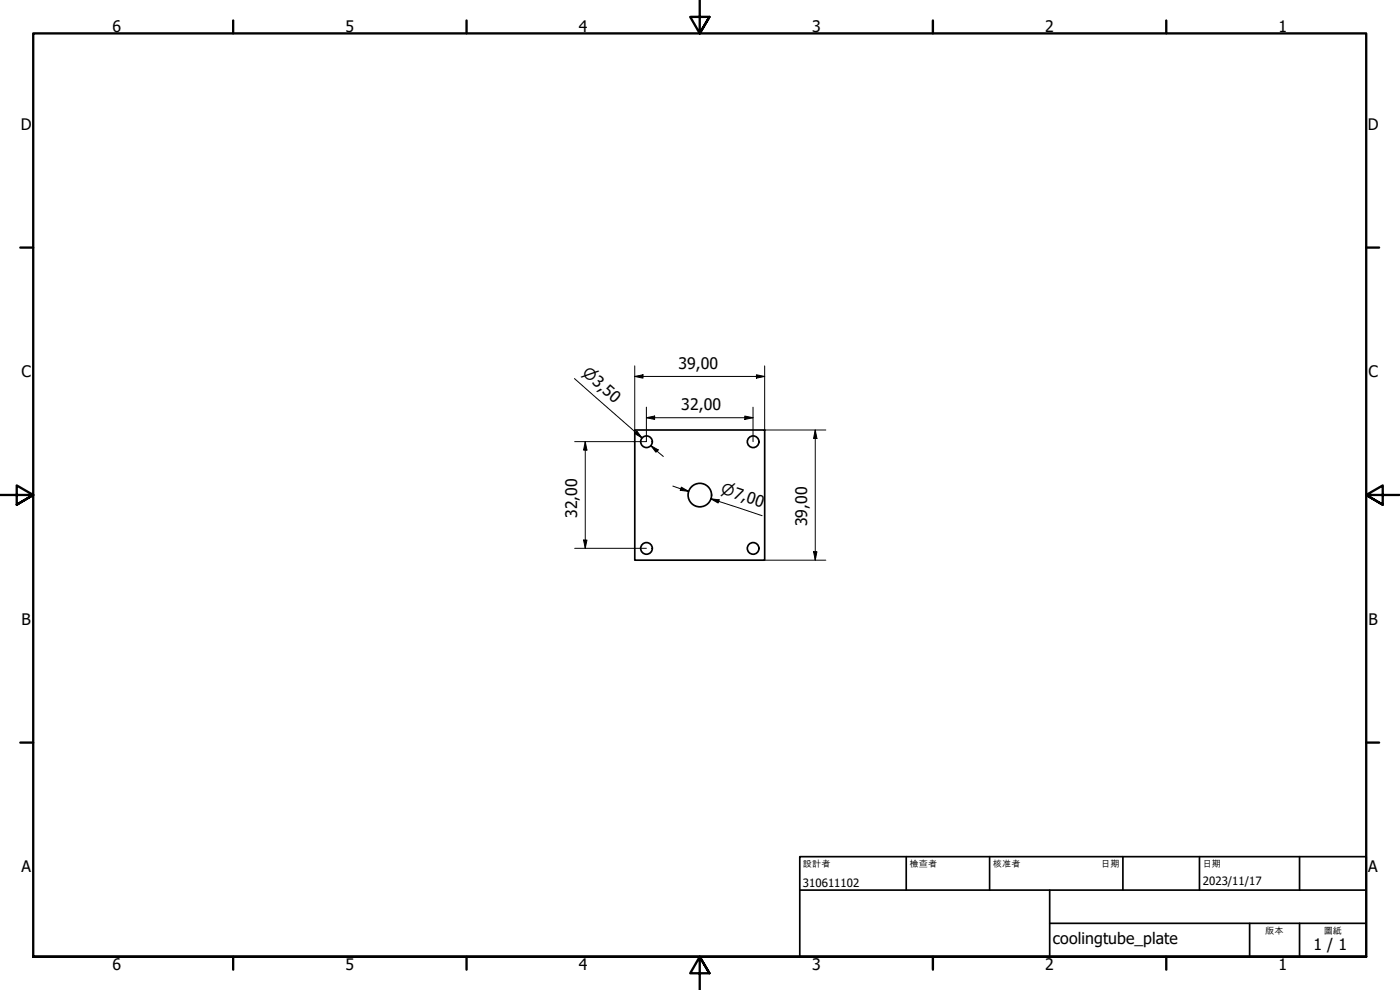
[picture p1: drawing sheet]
<svg xmlns="http://www.w3.org/2000/svg" width="420mm" height="297mm" viewBox="0 0 420 297" stroke-linecap="round" stroke-linejoin="round" font-family="sans-serif">
<!-- layer: Visible (ISO) -->
<g fill="none" stroke="#000" stroke-width=".51">
<path d="M190.5 129h39v39.1h-39z"/>
<circle cx="194" cy="132.5" r="1.75"/>
<circle cx="226" cy="132.5" r="1.75"/>
<circle cx="210" cy="148.5" r="3.5"/>
<circle cx="194" cy="164.5" r="1.75"/>
<circle cx="226" cy="164.5" r="1.75"/>
</g>
<!-- layer: Border (ISO) -->
<g fill="none" stroke="#000" stroke-width=".7">
<path d="M70 6.1v3.9M140 6.1v3.9M210 0v10l-2.9-4.9h5.8l-2.9 4.9 2.9-4.9M280 6.1v3.9M350 6.1v3.9M6.1 74.3h3.9M410 74.3h3.9M0 148.5h10l-5-2.8v5.7l5-2.9-5 2.9M420 148.5h-10l5-2.8v5.7l-5-2.9 5 2.9M6.1 222.8h3.9M410 222.8h3.9M10 287.1v-277.1h400v277.1h-400h400"/>
<path d="M70 287.1v3.8M140 287.1v3.8M212.9 292l-2.9-4.9 2.9 4.9h-5.8l2.9-4.9v9.9M280 287.1v3.8M350 287.1v3.8"/>
</g>
<!-- layer: Title (ISO) -->
<path d="M240 257h170v30.1h-170zM272 257v10.1M297 257v10.1M337 257v10.1M360 257v10.1M390 257v10.1M240 267.1h170M315 277h95M315 267.1v20M375 277v10.1M390 277v10.1" fill="none" stroke="#000" stroke-width=".51"/>
<!-- layer: Dimension (ISO) -->
<g fill="none" stroke="#000" stroke-width=".3">
<path d="M172.4 113.6l20.3 17.8-1.9-1.7M190.5 113l2.5-.6v1.1zM190.5 113h39M190.5 109.8v19.2M227 112.4l2.5 .6-2.5 .5zM229.5 109.8v19.2h18.3M175.6 132.5l.5 2.6h-1zM175.6 132.5v32M191.1 129.3l1.6 2.1-2.2-1.3zM194 125.3l2.5-.5v1zM194 125.3h32M194 122.2v10.3h-21.5"/>
<path d="M195.3 133.7l2.2 1.3-.7 .7zM195.3 133.7l3.8 3.3M223.5 124.8l2.5 .5-2.5 .5zM226 122.2v10.3M244.7 129l.5 2.6h-1zM244.7 129v39.1M201.9 145.8l4.8 1.6M204.5 146.2l2.2 1.2-2.5-.3zM213.3 149.7l2.5 .3-.3 .9zM215.7 150.4l-2.4-.7 15.4 5M172.5 164.5h21.5M175.1 162h1l-.5 2.5z"/>
<path d="M229.5 168.1h18.3M244.2 165.5h1l-.5 2.6z"/>
</g>
<g fill="#000">
<path d="M190.5 113l2.5-.6v1.1z" fill-rule="evenodd"/>
<path d="M227 112.4l2.5 .6-2.5 .5z" fill-rule="evenodd"/>
<path d="M175.6 132.5l.5 2.6h-1z" fill-rule="evenodd"/>
<path d="M191.1 129.3l1.6 2.1-2.2-1.3z" fill-rule="evenodd"/>
<path d="M194 125.3l2.5-.5v1z" fill-rule="evenodd"/>
<path d="M195.3 133.7l2.2 1.3-.7 .7z" fill-rule="evenodd"/>
<path d="M223.5 124.8l2.5 .5-2.5 .5z" fill-rule="evenodd"/>
<path d="M244.7 129l.5 2.6h-1z" fill-rule="evenodd"/>
<path d="M204.5 146.2l2.2 1.2-2.5-.3z" fill-rule="evenodd"/>
<path d="M213.3 149.7l2.5 .3-.3 .9z" fill-rule="evenodd"/>
<path d="M175.1 162h1l-.5 2.5z" fill-rule="evenodd"/>
<path d="M244.2 165.5h1l-.5 2.6z" fill-rule="evenodd"/>
</g>
<g font-size="4.8">
<text x="33.7" y="9.6">6</text>
<text x="103.7" y="9.6">5</text>
<text x="173.7" y="9.6">4</text>
<text x="243.7" y="9.6">3</text>
<text x="313.7" y="9.6">2</text>
<text x="383.7" y="9.6">1</text>
<text x="6.2" y="38.9">D</text>
<text x="410.5" y="38.9">D</text>
<text x="6.4" y="113.1">C</text>
<text x="203.6" y="110.6">39,00</text>
<text x="410.7" y="113.1">C</text>
<text x="204.5" y="122.9">32,00</text>
<text x="173.2" y="155.5" transform="rotate(-90 173.2 155.5)">32,00</text>
<text x="242.3" y="157.9" transform="rotate(-90 242.3 157.9)">39,00</text>
<text x="6.4" y="187.4">B</text>
<text x="410.7" y="187.4">B</text>
<text x="6.4" y="261.7">A</text>
<text x="410.7" y="261.7">A</text>
<text x="316" y="283.4">coolingtube_plate</text>
<text x="394.2" y="285">1 / 1</text>
<text x="33.7" y="290.9">6</text>
<text x="103.7" y="290.9">5</text>
<text x="173.7" y="290.9">4</text>
<text x="243.7" y="290.9">3</text>
<text x="313.7" y="290.9">2</text>
<text x="383.7" y="290.9">1</text>
</g>
<g font-size="4.6">
<text x="174.5" y="112.3" transform="rotate(41 174.5 112.3)">⌀3,50</text>
<text x="216.2" y="148.1" transform="rotate(18 216.2 148.1)">⌀7,00</text>
</g>
<g font-size="3.4">
<text x="241" y="266">310611102</text>
<text x="361" y="265.5">2023/11/17</text>
</g>
<g font-size="2.7">
<text x="241" y="260.1">設計者</text>
<text x="273" y="260.1">檢查者</text>
<text x="298" y="260.1">核准者</text>
<text x="330.5" y="260.1">日期</text>
<text x="361" y="260.1">日期</text>
<text x="379.7" y="280.1">版本</text>
<text x="397.3" y="280.1">圖紙</text>
</g>
</svg>
